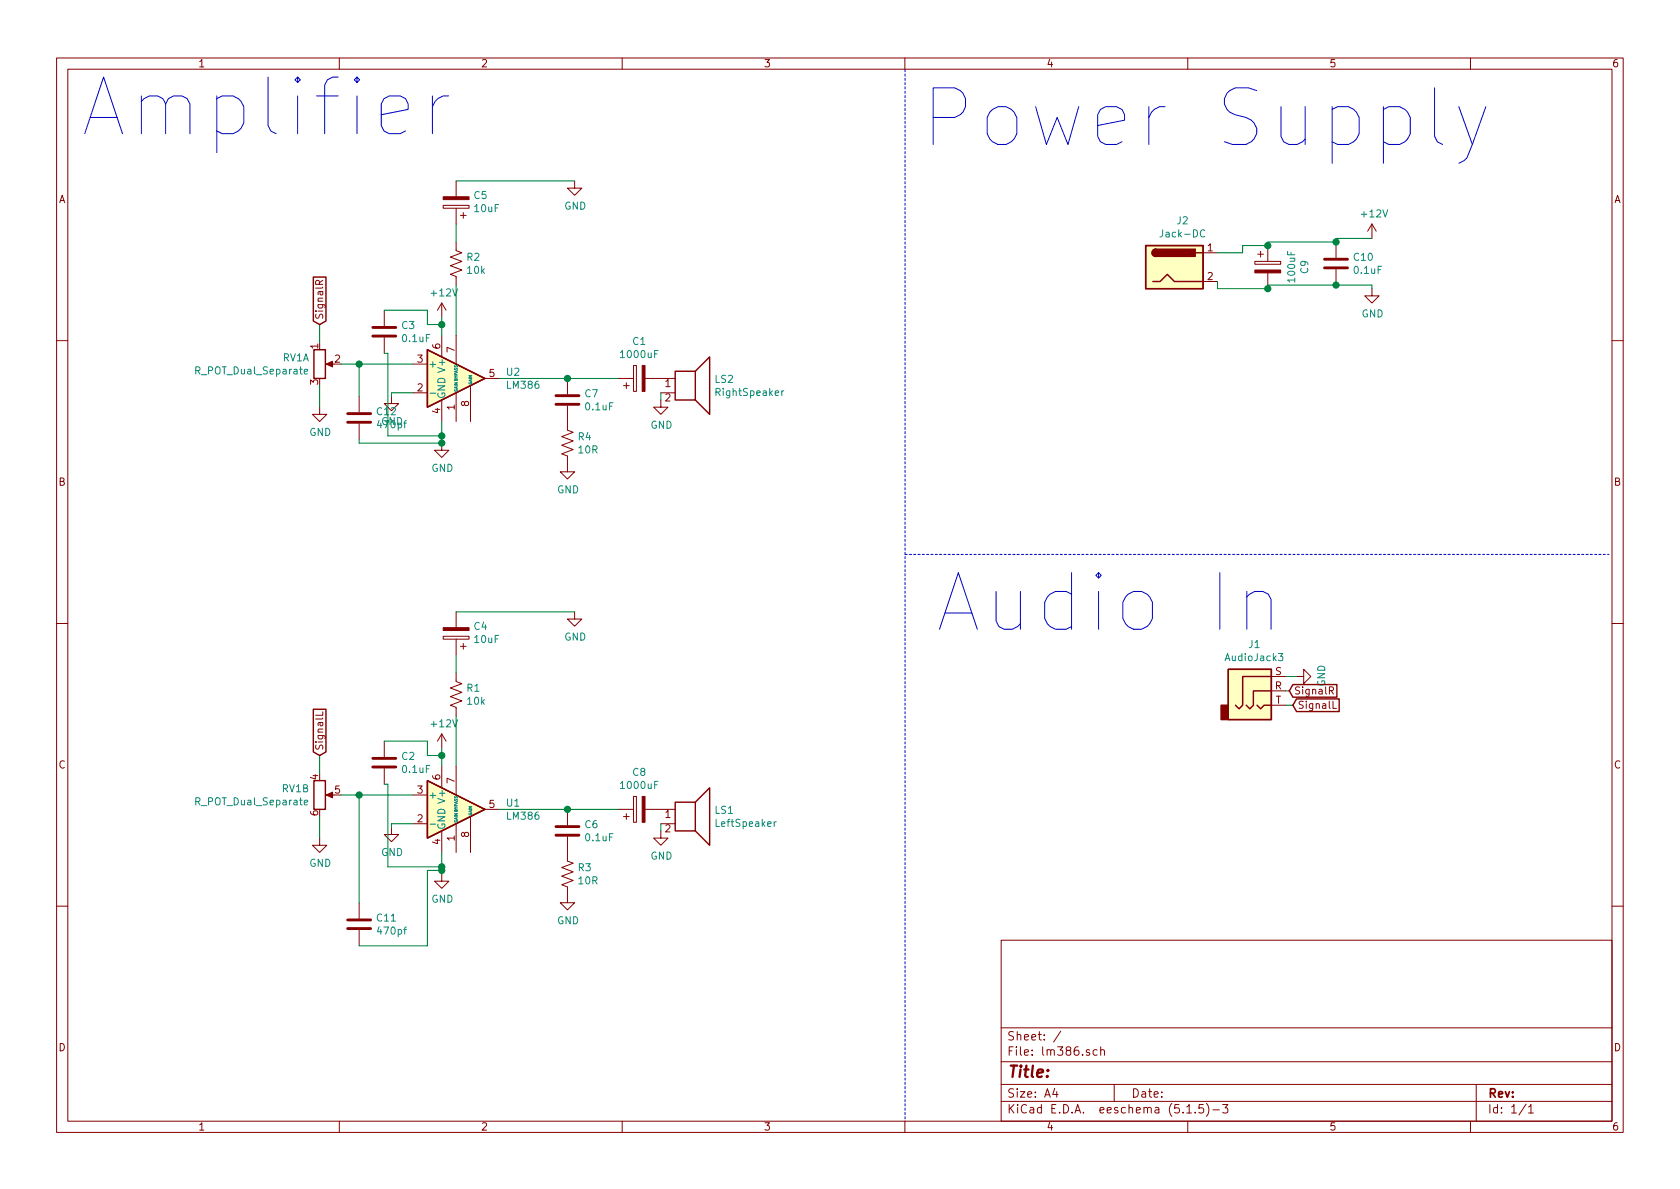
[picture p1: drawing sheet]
EESchema Schematic File Version 4
EELAYER 30 0
EELAYER END
$Descr A4 11693 8268
encoding utf-8
Sheet 1 1
Title ""
Date ""
Rev ""
Comp ""
Comment1 ""
Comment2 ""
Comment3 ""
Comment4 ""
$EndDescr
$Comp
L Device:R_POT_Dual_Separate RV1
U 2 1
P 2225 5525
F 0 "RV1" H 2155 5571 50  0000 R CNN
F 1 "R_POT_Dual_Separate" H 2155 5480 50  0000 R CNN
F 2 "" H 2225 5525 50  0001 C CNN
F 3 "~" H 2225 5525 50  0001 C CNN
	2    2225 5525
	1    0    0    -1  
$EndComp
$Comp
L Device:CP C1
U 1 1
P 4450 2625
F 0 "C1" V 4705 2625 50  0000 C CNN
F 1 "1000uF" V 4614 2625 50  0000 C CNN
F 2 "" H 4488 2475 50  0001 C CNN
F 3 "~" H 4450 2625 50  0001 C CNN
	1    4450 2625
	0    -1   -1   0   
$EndComp
$Comp
L Device:C C7
U 1 1
P 3950 2775
F 0 "C7" H 4065 2821 50  0000 L CNN
F 1 "0.1uF" H 4065 2730 50  0000 L CNN
F 2 "" H 3988 2625 50  0001 C CNN
F 3 "~" H 3950 2775 50  0001 C CNN
	1    3950 2775
	1    0    0    -1  
$EndComp
$Comp
L Device:R_US R4
U 1 1
P 3950 3075
F 0 "R4" H 4018 3121 50  0000 L CNN
F 1 "10R" H 4018 3030 50  0000 L CNN
F 2 "" V 3990 3065 50  0001 C CNN
F 3 "~" H 3950 3075 50  0001 C CNN
	1    3950 3075
	1    0    0    -1  
$EndComp
$Comp
L power:+12V #PWR08
U 1 1
P 3075 2200
F 0 "#PWR08" H 3075 2050 50  0001 C CNN
F 1 "+12V" H 3090 2373 50  0000 C CNN
F 2 "" H 3075 2200 50  0001 C CNN
F 3 "" H 3075 2200 50  0001 C CNN
	1    3075 2200
	1    0    0    -1  
$EndComp
$Comp
L power:GND #PWR09
U 1 1
P 3075 3075
F 0 "#PWR09" H 3075 2825 50  0001 C CNN
F 1 "GND" H 3080 2902 50  0000 C CNN
F 2 "" H 3075 3075 50  0001 C CNN
F 3 "" H 3075 3075 50  0001 C CNN
	1    3075 3075
	1    0    0    -1  
$EndComp
$Comp
L power:GND #PWR05
U 1 1
P 2725 2750
F 0 "#PWR05" H 2725 2500 50  0001 C CNN
F 1 "GND" H 2730 2577 50  0000 C CNN
F 2 "" H 2725 2750 50  0001 C CNN
F 3 "" H 2725 2750 50  0001 C CNN
	1    2725 2750
	1    0    0    -1  
$EndComp
Wire Wire Line
	3075 3075 3075 3025
Wire Wire Line
	2725 2750 2725 2725
Wire Wire Line
	2725 2725 2875 2725
$Comp
L power:GND #PWR015
U 1 1
P 4600 2775
F 0 "#PWR015" H 4600 2525 50  0001 C CNN
F 1 "GND" H 4605 2602 50  0000 C CNN
F 2 "" H 4600 2775 50  0001 C CNN
F 3 "" H 4600 2775 50  0001 C CNN
	1    4600 2775
	1    0    0    -1  
$EndComp
Wire Wire Line
	3075 2325 3075 2250
Wire Wire Line
	3475 2625 3950 2625
$Comp
L Device:Speaker LS2
U 1 1
P 4800 2625
F 0 "LS2" H 4970 2621 50  0000 L CNN
F 1 "RightSpeaker" H 4970 2530 50  0000 L CNN
F 2 "" H 4800 2425 50  0001 C CNN
F 3 "~" H 4790 2575 50  0001 C CNN
	1    4800 2625
	1    0    0    -1  
$EndComp
Wire Wire Line
	4600 2775 4600 2725
Wire Wire Line
	2375 2525 2500 2525
$Comp
L power:GND #PWR03
U 1 1
P 2225 2825
F 0 "#PWR03" H 2225 2575 50  0001 C CNN
F 1 "GND" H 2230 2652 50  0000 C CNN
F 2 "" H 2225 2825 50  0001 C CNN
F 3 "" H 2225 2825 50  0001 C CNN
	1    2225 2825
	1    0    0    -1  
$EndComp
Wire Wire Line
	2225 2825 2225 2675
Text GLabel 8975 4800 2    50   Input ~ 0
SignalR
$Comp
L Device:R_POT_Dual_Separate RV1
U 1 1
P 2225 2525
F 0 "RV1" H 2155 2571 50  0000 R CNN
F 1 "R_POT_Dual_Separate" H 2155 2480 50  0000 R CNN
F 2 "" H 2225 2525 50  0001 C CNN
F 3 "~" H 2225 2525 50  0001 C CNN
	1    2225 2525
	1    0    0    -1  
$EndComp
$Comp
L Connector:AudioJack3 J1
U 1 1
P 8750 4800
F 0 "J1" H 8732 5125 50  0000 C CNN
F 1 "AudioJack3" H 8732 5034 50  0000 C CNN
F 2 "" H 8750 4800 50  0001 C CNN
F 3 "~" H 8750 4800 50  0001 C CNN
	1    8750 4800
	1    0    0    -1  
$EndComp
$Comp
L power:GND #PWR01
U 1 1
P 9025 4700
F 0 "#PWR01" H 9025 4450 50  0001 C CNN
F 1 "GND" H 9030 4527 50  0000 C CNN
F 2 "" H 9025 4700 50  0001 C CNN
F 3 "" H 9025 4700 50  0001 C CNN
	1    9025 4700
	0    -1   -1   0   
$EndComp
Wire Wire Line
	8950 4700 9025 4700
Wire Wire Line
	8950 4800 8975 4800
Text GLabel 9000 4900 2    50   Input ~ 0
SignalL
Wire Wire Line
	8950 4900 9000 4900
Text GLabel 2225 2250 1    50   Input ~ 0
SignalR
Wire Wire Line
	2225 2250 2225 2375
Text GLabel 2225 5250 1    50   Input ~ 0
SignalL
Connection ~ 3950 2625
Wire Wire Line
	3950 2625 4300 2625
$Comp
L power:GND #PWR012
U 1 1
P 3950 3225
F 0 "#PWR012" H 3950 2975 50  0001 C CNN
F 1 "GND" H 3955 3052 50  0000 C CNN
F 2 "" H 3950 3225 50  0001 C CNN
F 3 "" H 3950 3225 50  0001 C CNN
	1    3950 3225
	1    0    0    -1  
$EndComp
$Comp
L power:GND #PWR017
U 1 1
P 9550 2000
F 0 "#PWR017" H 9550 1750 50  0001 C CNN
F 1 "GND" H 9555 1827 50  0000 C CNN
F 2 "" H 9550 2000 50  0001 C CNN
F 3 "" H 9550 2000 50  0001 C CNN
	1    9550 2000
	1    0    0    -1  
$EndComp
$Comp
L power:+12V #PWR016
U 1 1
P 9550 1650
F 0 "#PWR016" H 9550 1500 50  0001 C CNN
F 1 "+12V" H 9565 1823 50  0000 C CNN
F 2 "" H 9550 1650 50  0001 C CNN
F 3 "" H 9550 1650 50  0001 C CNN
	1    9550 1650
	1    0    0    -1  
$EndComp
$Comp
L Device:CP C9
U 1 1
P 8825 1850
F 0 "C9" V 9080 1850 50  0000 C CNN
F 1 "100uF" V 8989 1850 50  0000 C CNN
F 2 "" H 8863 1700 50  0001 C CNN
F 3 "~" H 8825 1850 50  0001 C CNN
	1    8825 1850
	1    0    0    -1  
$EndComp
$Comp
L Device:C C10
U 1 1
P 9300 1825
F 0 "C10" H 9415 1871 50  0000 L CNN
F 1 "0.1uF" H 9415 1780 50  0000 L CNN
F 2 "" H 9338 1675 50  0001 C CNN
F 3 "~" H 9300 1825 50  0001 C CNN
	1    9300 1825
	1    0    0    -1  
$EndComp
Wire Wire Line
	8475 1750 8650 1750
Wire Wire Line
	8650 1750 8650 1700
Wire Wire Line
	8650 1700 8825 1700
Wire Wire Line
	9300 1975 8825 1975
Wire Wire Line
	8825 1975 8825 2000
Wire Wire Line
	9300 1675 8825 1675
Wire Wire Line
	8825 1675 8825 1700
Connection ~ 8825 1700
Wire Wire Line
	9550 1650 9300 1650
Wire Wire Line
	9300 1650 9300 1675
Connection ~ 9300 1675
Wire Wire Line
	9300 1975 9550 1975
Wire Wire Line
	9550 1975 9550 2000
Connection ~ 9300 1975
$Comp
L Connector:Jack-DC J2
U 1 1
P 8175 1850
F 0 "J2" H 8232 2175 50  0000 C CNN
F 1 "Jack-DC" H 8232 2084 50  0000 C CNN
F 2 "" H 8225 1810 50  0001 C CNN
F 3 "~" H 8225 1810 50  0001 C CNN
	1    8175 1850
	1    0    0    -1  
$EndComp
Wire Wire Line
	8825 2000 8475 2000
Wire Wire Line
	8475 2000 8475 1950
Connection ~ 8825 2000
$Comp
L Device:C C3
U 1 1
P 2675 2300
F 0 "C3" H 2790 2346 50  0000 L CNN
F 1 "0.1uF" H 2790 2255 50  0000 L CNN
F 2 "" H 2713 2150 50  0001 C CNN
F 3 "~" H 2675 2300 50  0001 C CNN
	1    2675 2300
	1    0    0    -1  
$EndComp
Wire Wire Line
	2675 2150 2975 2150
Wire Wire Line
	2975 2150 2975 2250
Wire Wire Line
	2975 2250 3075 2250
Connection ~ 3075 2250
Wire Wire Line
	3075 2250 3075 2200
Wire Wire Line
	3075 3025 2700 3025
Wire Wire Line
	2700 3025 2700 2450
Wire Wire Line
	2700 2450 2675 2450
Connection ~ 3075 3025
Wire Wire Line
	3075 3025 3075 2925
$Comp
L Device:R_US R2
U 1 1
P 3175 1825
F 0 "R2" H 3243 1871 50  0000 L CNN
F 1 "10k" H 3243 1780 50  0000 L CNN
F 2 "" V 3215 1815 50  0001 C CNN
F 3 "~" H 3175 1825 50  0001 C CNN
	1    3175 1825
	1    0    0    -1  
$EndComp
Wire Wire Line
	3175 1975 3175 2325
$Comp
L Device:CP C5
U 1 1
P 3175 1400
F 0 "C5" H 3057 1354 50  0000 R CNN
F 1 "10uF" H 3057 1445 50  0000 R CNN
F 2 "" H 3213 1250 50  0001 C CNN
F 3 "~" H 3175 1400 50  0001 C CNN
	1    3175 1400
	-1   0    0    1   
$EndComp
Wire Wire Line
	3175 1675 3175 1550
$Comp
L power:GND #PWR013
U 1 1
P 4000 1250
F 0 "#PWR013" H 4000 1000 50  0001 C CNN
F 1 "GND" H 4005 1077 50  0000 C CNN
F 2 "" H 4000 1250 50  0001 C CNN
F 3 "" H 4000 1250 50  0001 C CNN
	1    4000 1250
	1    0    0    -1  
$EndComp
Wire Wire Line
	3175 1250 4000 1250
$Comp
L Device:CP C8
U 1 1
P 4450 5625
F 0 "C8" V 4705 5625 50  0000 C CNN
F 1 "1000uF" V 4614 5625 50  0000 C CNN
F 2 "" H 4488 5475 50  0001 C CNN
F 3 "~" H 4450 5625 50  0001 C CNN
	1    4450 5625
	0    -1   -1   0   
$EndComp
$Comp
L Device:C C6
U 1 1
P 3950 5775
F 0 "C6" H 4065 5821 50  0000 L CNN
F 1 "0.1uF" H 4065 5730 50  0000 L CNN
F 2 "" H 3988 5625 50  0001 C CNN
F 3 "~" H 3950 5775 50  0001 C CNN
	1    3950 5775
	1    0    0    -1  
$EndComp
$Comp
L Device:R_US R3
U 1 1
P 3950 6075
F 0 "R3" H 4018 6121 50  0000 L CNN
F 1 "10R" H 4018 6030 50  0000 L CNN
F 2 "" V 3990 6065 50  0001 C CNN
F 3 "~" H 3950 6075 50  0001 C CNN
	1    3950 6075
	1    0    0    -1  
$EndComp
$Comp
L power:+12V #PWR06
U 1 1
P 3075 5200
F 0 "#PWR06" H 3075 5050 50  0001 C CNN
F 1 "+12V" H 3090 5373 50  0000 C CNN
F 2 "" H 3075 5200 50  0001 C CNN
F 3 "" H 3075 5200 50  0001 C CNN
	1    3075 5200
	1    0    0    -1  
$EndComp
$Comp
L power:GND #PWR07
U 1 1
P 3075 6075
F 0 "#PWR07" H 3075 5825 50  0001 C CNN
F 1 "GND" H 3080 5902 50  0000 C CNN
F 2 "" H 3075 6075 50  0001 C CNN
F 3 "" H 3075 6075 50  0001 C CNN
	1    3075 6075
	1    0    0    -1  
$EndComp
$Comp
L power:GND #PWR04
U 1 1
P 2725 5750
F 0 "#PWR04" H 2725 5500 50  0001 C CNN
F 1 "GND" H 2730 5577 50  0000 C CNN
F 2 "" H 2725 5750 50  0001 C CNN
F 3 "" H 2725 5750 50  0001 C CNN
	1    2725 5750
	1    0    0    -1  
$EndComp
Wire Wire Line
	3075 6075 3075 6050
Wire Wire Line
	2725 5750 2725 5725
Wire Wire Line
	2725 5725 2875 5725
$Comp
L power:GND #PWR014
U 1 1
P 4600 5775
F 0 "#PWR014" H 4600 5525 50  0001 C CNN
F 1 "GND" H 4605 5602 50  0000 C CNN
F 2 "" H 4600 5775 50  0001 C CNN
F 3 "" H 4600 5775 50  0001 C CNN
	1    4600 5775
	1    0    0    -1  
$EndComp
Wire Wire Line
	3075 5325 3075 5250
Wire Wire Line
	3475 5625 3950 5625
$Comp
L Device:Speaker LS1
U 1 1
P 4800 5625
F 0 "LS1" H 4970 5621 50  0000 L CNN
F 1 "LeftSpeaker" H 4970 5530 50  0000 L CNN
F 2 "" H 4800 5425 50  0001 C CNN
F 3 "~" H 4790 5575 50  0001 C CNN
	1    4800 5625
	1    0    0    -1  
$EndComp
Wire Wire Line
	4600 5775 4600 5725
Wire Wire Line
	2375 5525 2500 5525
$Comp
L power:GND #PWR02
U 1 1
P 2225 5825
F 0 "#PWR02" H 2225 5575 50  0001 C CNN
F 1 "GND" H 2230 5652 50  0000 C CNN
F 2 "" H 2225 5825 50  0001 C CNN
F 3 "" H 2225 5825 50  0001 C CNN
	1    2225 5825
	1    0    0    -1  
$EndComp
Wire Wire Line
	2225 5825 2225 5675
Connection ~ 3950 5625
Wire Wire Line
	3950 5625 4300 5625
$Comp
L power:GND #PWR010
U 1 1
P 3950 6225
F 0 "#PWR010" H 3950 5975 50  0001 C CNN
F 1 "GND" H 3955 6052 50  0000 C CNN
F 2 "" H 3950 6225 50  0001 C CNN
F 3 "" H 3950 6225 50  0001 C CNN
	1    3950 6225
	1    0    0    -1  
$EndComp
$Comp
L Device:C C2
U 1 1
P 2675 5300
F 0 "C2" H 2790 5346 50  0000 L CNN
F 1 "0.1uF" H 2790 5255 50  0000 L CNN
F 2 "" H 2713 5150 50  0001 C CNN
F 3 "~" H 2675 5300 50  0001 C CNN
	1    2675 5300
	1    0    0    -1  
$EndComp
Wire Wire Line
	2675 5150 2975 5150
Wire Wire Line
	2975 5150 2975 5250
Wire Wire Line
	2975 5250 3075 5250
Connection ~ 3075 5250
Wire Wire Line
	3075 5250 3075 5200
Wire Wire Line
	3075 6025 2700 6025
Wire Wire Line
	2700 6025 2700 5450
Wire Wire Line
	2700 5450 2675 5450
Connection ~ 3075 6025
Wire Wire Line
	3075 6025 3075 5925
$Comp
L Device:R_US R1
U 1 1
P 3175 4825
F 0 "R1" H 3243 4871 50  0000 L CNN
F 1 "10k" H 3243 4780 50  0000 L CNN
F 2 "" V 3215 4815 50  0001 C CNN
F 3 "~" H 3175 4825 50  0001 C CNN
	1    3175 4825
	1    0    0    -1  
$EndComp
Wire Wire Line
	3175 4975 3175 5325
$Comp
L Device:CP C4
U 1 1
P 3175 4400
F 0 "C4" H 3057 4354 50  0000 R CNN
F 1 "10uF" H 3057 4445 50  0000 R CNN
F 2 "" H 3213 4250 50  0001 C CNN
F 3 "~" H 3175 4400 50  0001 C CNN
	1    3175 4400
	-1   0    0    1   
$EndComp
Wire Wire Line
	3175 4675 3175 4550
$Comp
L power:GND #PWR011
U 1 1
P 4000 4250
F 0 "#PWR011" H 4000 4000 50  0001 C CNN
F 1 "GND" H 4005 4077 50  0000 C CNN
F 2 "" H 4000 4250 50  0001 C CNN
F 3 "" H 4000 4250 50  0001 C CNN
	1    4000 4250
	1    0    0    -1  
$EndComp
Wire Wire Line
	3175 4250 4000 4250
$Comp
L Amplifier_Audio:LM386 U2
U 1 1
P 3175 2625
F 0 "U2" H 3519 2671 50  0000 L CNN
F 1 "LM386" H 3519 2580 50  0000 L CNN
F 2 "" H 3275 2725 50  0001 C CNN
F 3 "http://www.ti.com/lit/ds/symlink/lm386.pdf" H 3375 2825 50  0001 C CNN
	1    3175 2625
	1    0    0    -1  
$EndComp
$Comp
L Amplifier_Audio:LM386 U1
U 1 1
P 3175 5625
F 0 "U1" H 3519 5671 50  0000 L CNN
F 1 "LM386" H 3519 5580 50  0000 L CNN
F 2 "" H 3275 5725 50  0001 C CNN
F 3 "http://www.ti.com/lit/ds/symlink/lm386.pdf" H 3375 5825 50  0001 C CNN
	1    3175 5625
	1    0    0    -1  
$EndComp
Wire Wire Line
	2225 5375 2225 5250
$Comp
L Device:C C11
U 1 1
P 2500 6425
F 0 "C11" H 2615 6471 50  0000 L CNN
F 1 "470pf" H 2615 6380 50  0000 L CNN
F 2 "" H 2538 6275 50  0001 C CNN
F 3 "~" H 2500 6425 50  0001 C CNN
	1    2500 6425
	1    0    0    -1  
$EndComp
$Comp
L Device:C C12
U 1 1
P 2500 2900
F 0 "C12" H 2615 2946 50  0000 L CNN
F 1 "470pf" H 2615 2855 50  0000 L CNN
F 2 "" H 2538 2750 50  0001 C CNN
F 3 "~" H 2500 2900 50  0001 C CNN
	1    2500 2900
	1    0    0    -1  
$EndComp
Wire Wire Line
	2500 5525 2500 6275
Connection ~ 2500 5525
Wire Wire Line
	2500 5525 2875 5525
Wire Wire Line
	2500 2525 2500 2750
Connection ~ 2500 2525
Wire Wire Line
	2500 2525 2875 2525
Wire Wire Line
	2500 3050 2500 3075
Wire Wire Line
	2500 3075 3075 3075
Connection ~ 3075 3075
Wire Wire Line
	2500 6575 2975 6575
Wire Wire Line
	2975 6050 3075 6050
Wire Wire Line
	2975 6050 2975 6575
Connection ~ 3075 6050
Wire Wire Line
	3075 6050 3075 6025
Wire Notes Line
	6300 475  6300 7800
Wire Notes Line
	6300 3850 11200 3850
Text Notes 6400 1025 0    394  ~ 0
Power Supply
Text Notes 6500 4400 0    394  ~ 0
Audio In
Text Notes 550  950  0    394  ~ 0
Amplifier
$EndSCHEMATC
